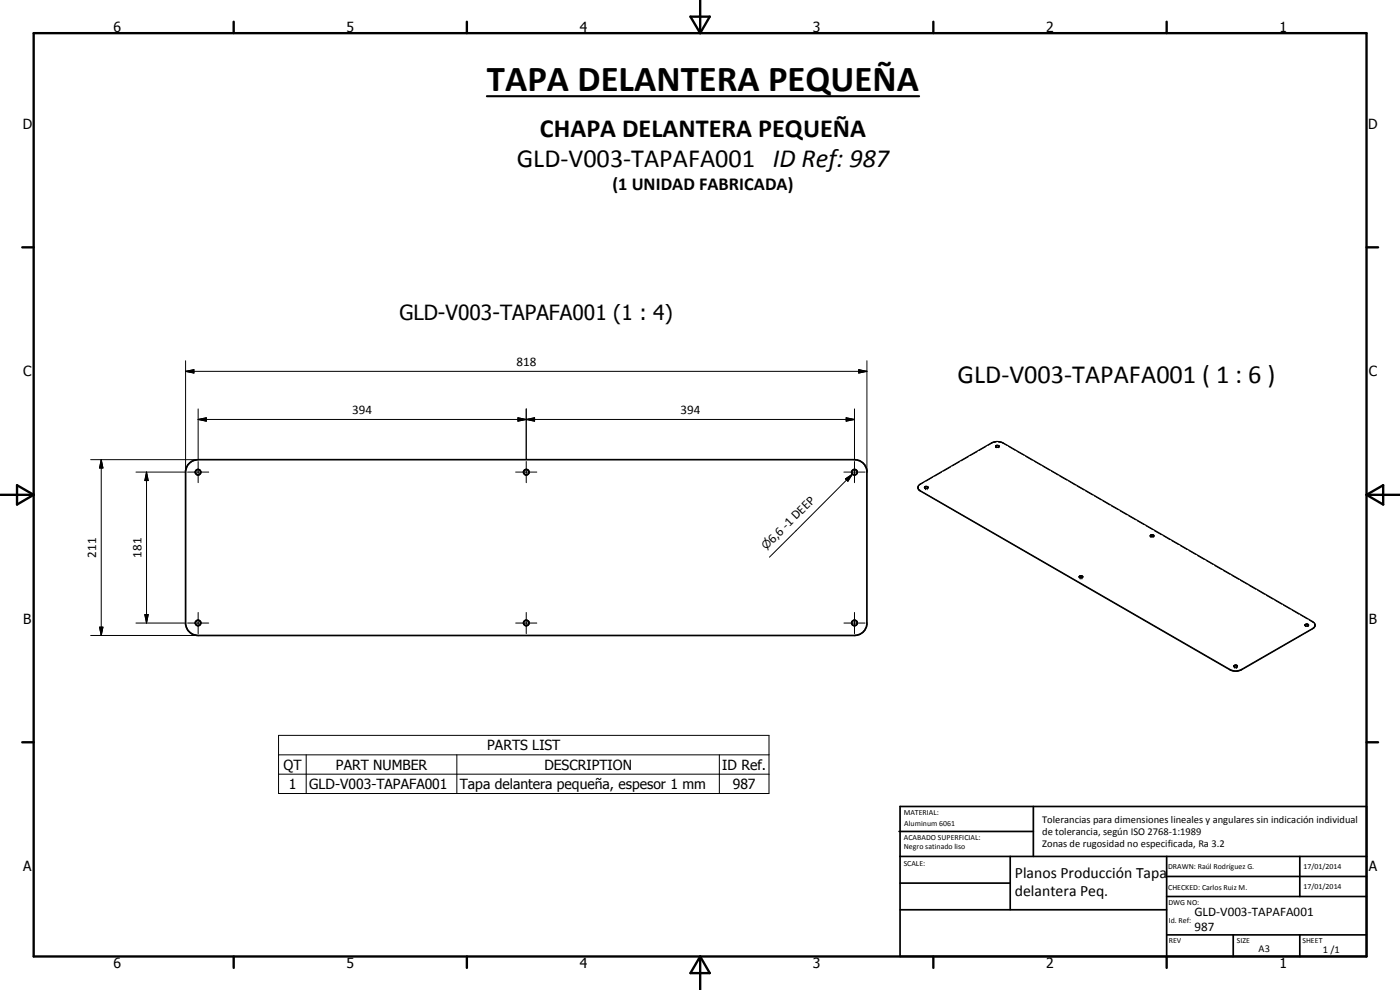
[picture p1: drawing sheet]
<svg xmlns="http://www.w3.org/2000/svg" width="420mm" height="297mm" viewBox="0 0 420 297" stroke-linecap="round" stroke-linejoin="round" font-family="sans-serif">
<g fill="none" stroke="#000" stroke-width=".51">
<path d="M57 138.9l1.1-.7 1.4-.3h196.9a3.7 3.7 0 0 1 3.8 3.3v46.2a3.7 3.7 0 0 1-3.8 3.3h-196.9a3.8 3.8 0 0 1-3.8-3.3v-46.2l.6-1.7zM269.8 249.5h40.3M270.1 242h140v45h-140zM270.1 257h140M303.2 257v16M310.1 242v15M350.1 257v30M390.1 257v12M270.1 265h33.1M270.1 273h80M350.1 269h60M350.1 263h60"/>
<path d="M350.1 280.5h60M370.1 280.5v6.5M390.1 280.5v6.5"/>
<circle cx="59.4" cy="141.7" r=".84"/>
<circle cx="157.9" cy="141.7" r=".82"/>
<circle cx="256.4" cy="141.7" r=".83"/>
<circle cx="59.4" cy="186.9" r=".83"/>
<circle cx="157.9" cy="186.9" r=".83"/>
<circle cx="256.4" cy="186.9" r=".83"/>
</g>
<g fill="none" stroke="#000" stroke-width=".35">
<path d="M298.8 134l.4-.3 .7 .3M298.8 133.8l.6-.2 .5 .3a.59 .59 0 0 1-.6 .4 .59 .59 0 0 1-.5-.4zM275.5 146.6l.1-.9 .4-.4 21.5-12.4a3.8 3.8 0 0 1 3.6 0l92.8 53.6 .6 .5 .2 .8M275.5 146.3v.2M275.5 146.6l.7 .8 92.9 53.6a3.8 3.8 0 0 0 3.5 0l21.3-12.3 .8-.9M275.5 146.5l.7 .7 92.9 53.6a3.5 3.5 0 0 0 3.5 0l21.3-12.2 .7-.8M277.4 146.3a.55 .55 0 0 1 .6-.4 .55 .55 0 0 1 .5 .4M277.4 146.3l.5 .3 .6-.3M277.4 146.3l.3-.3 .8 .3M323.9 173.1a.56 .56 0 0 1 .5-.4 .56 .56 0 0 1 .5 .4M323.9 173.1l.5 .3 .5-.3M323.9 173.1a.66 .66 0 0 1 1 0"/>
<path d="M345.2 160.8l.4-.3 .7 .3M345.3 160.6l.7-.2 .3 .4a.59 .59 0 0 1-.6 .3 .59 .59 0 0 1-.5-.4zM370.3 199.9a.67 .67 0 0 1 1.1 0M370.4 199.7l.6-.2 .4 .4a.65 .65 0 0 1-1.1-.1zM391.6 187.6l.5-.3 .6 .3M391.7 187.4l.6-.2 .4 .2a.6 .6 0 0 1-.5 .5 .6 .6 0 0 1-.6-.3zM394.7 187.6l-.1 .2"/>
</g>
<g fill="none" stroke="#000" stroke-width=".3">
<path d="M55.7 111.4l2.5-.5v1zM55.7 111.4h204.5M55.7 108.2v33.4M257.7 110.9l2.5 .5-2.5 .5zM260.2 108.2v33.4M27.2 137.9h32.1M30.4 137.9l.5 2.5h-1zM30.4 137.9v52.8M59.5 125.9l2.4-.6v1.1zM59.5 122.7v15M59.5 138.5v6.3M59.5 125.9h196.9"/>
<path d="M155.4 125.3l2.5 .6-2.5 .5zM155.4 125.3l5 1.1v-1.1l-5 1.1zM157.9 125.9l2.5-.6v1.1zM157.9 122.7v15M157.9 138.5v6.3M253.9 125.3l2.5 .6-2.5 .5zM256.4 122.7v15M256.4 138.5v6.3M287.9 138.6l-2.1 1.2M290.6 137l-2.1 1.3M293.3 135.5l-2.1 1.2M295.9 133.9l-2.1 1.3"/>
<path d="M298.8 133.9l.2 .4M298.9 132.6l-.8 .2-1.6 .8M299 134.3h.1M299.7 132.6l.8 .2 1.6 .8M299.9 133.9l-.4 .4M302.6 133.9l2.1 1.2M305.2 135.4l2.1 1.2M307.8 136.9l2 1.2M310.4 138.4l2.1 1.2M313 139.9l2 1.2M40.8 141.6h14.6M44 141.6l.5 2.6h-1z"/>
<path d="M44 141.6v45.3M56.3 141.6h6.3M154.8 141.6h6.3M253.3 141.6h6.3M253.7 143.7l2.2-1.5-1.4 2.2zM255.9 142.2l-25 25M275.6 145.9l-.1 .4M277.3 144.7l-1.4 .9M277.4 146.2l.3 .4M277.7 146.6h.1M278.2 146.6h.1M278.5 146.2l-.3 .4"/>
<path d="M279.9 143.2l-2.1 1.2M282.6 141.6l-2.1 1.3M285.3 140.1l-2.1 1.3M315.5 141.4l2.1 1.1M318.1 142.9l2.1 1.2M320.7 144.3l2 1.2M323.2 145.8l2.1 1.2M325.8 147.3l2.1 1.2M328.5 148.8l2 1.2M331 150.3l2.1 1.2M333.6 151.8l2 1.2M336.2 153.3l2 1.2"/>
<path d="M338.7 154.8l2.1 1.2M341.3 156.3l2.1 1.1M343.9 157.7l2.1 1.2M346.5 159.3l2.1 1.1M323.9 173v.2M323.9 173.2v.1M323.9 173.3l.3 .1M324.2 173.4h.1M324.7 173.4h.1M324.9 173l-.2 .4M345.2 160.8h.1M345.2 160.7l.3 .4"/>
<path d="M345.5 161.1h.1M346.3 160.8h.1M346.3 160.7l-.3 .4M349.1 160.7l2 1.2M351.7 162.2l2 1.2M354.2 163.7l2.1 1.2M356.8 165.2l2 1.2M359.4 166.7l2.1 1.2M362 168.1l2 1.2M364.5 169.7l2.1 1.2M367.1 171.2l2.1 1.1M369.7 172.6l2.1 1.2"/>
<path d="M372.3 174.1l2 1.2M374.9 175.6l2 1.2M377.4 177.1l2.1 1.2M380 178.6l2.1 1.2M27.2 190.7h32.1M29.9 188.2h1l-.5 2.5zM40.8 186.9h14.6M43.5 184.4h1l-.5 2.5zM56.3 186.9h6.3M59.5 183.8v6.3M154.8 186.9h6.3M157.9 183.8v6.3"/>
<path d="M253.3 186.9h6.3M256.4 183.8v6.3M370.3 199.8v.2M370.3 199.9l.3 .4M371.4 199.8l-.3 .5M382.6 180.1l2.1 1.2M385.2 181.6l2.1 1.2M387.8 183l2 1.3M390.3 184.5l2.1 1.2M391.6 187.5l.3 .5M391.9 188h.1M392.7 187.5l-.3 .5"/>
<path d="M392.9 186.1l1.4 .8M394.6 187.2l.1 .5M370.6 200.3h.1M371.1 200.3h.1M83.6 220.6h147.2v17.5h-147.2zM83.6 226.5h147.2M83.6 232.3h147.2M91.9 226.5v11.6M137.1 226.5v11.6M215.9 226.5v11.6"/>
</g>
<g fill="none" stroke="#000" stroke-width=".71">
<path d="M10.1 9.9h400v277.1h-400zM70.1 6.5v3.4M140.1 6.5v3.4M207.2 5h5.8l-2.9 4.9zM210.1 0v9.9M280.1 6.5v3.4M350.1 6.5v3.4M6.7 74.2h3.4M410.1 74.2h3.5M.1 148.5h10M5.1 145.6l5 2.9-5 2.9zM410.1 148.5h10"/>
<path d="M410.1 148.5l5-2.9v5.8zM6.7 222.7h3.4M410.1 222.7h3.5M70.1 287v3.4M140.1 287v3.4M210.1 287v10M210.1 287l2.9 5h-5.8zM280.1 287v3.4M350.1 287v3.4"/>
</g>
<path d="M55.7 111.4l2.5-.5v1zM257.7 110.9l2.5 .5-2.5 .5zM59.5 125.9l2.4-.6v1.1zM155.4 125.3l2.5 .6-2.5 .5zM157.9 125.9l2.5-.6v1.1zM253.9 125.3l2.5 .6-2.5 .5zM30.4 137.9l.5 2.5h-1zM44 141.6l.5 2.6h-1zM253.7 143.7l2.2-1.5-1.4 2.2zM29.9 188.2h1l-.5 2.5zM43.5 184.4h1l-.5 2.5z" fill="#000"/>
<path d="M146.1 28.9h129.7" fill="none" stroke="#000" stroke-width=".63"/>
<text font-size="11" x="146.1" y="27.3">TAPA DELANTERA PEQUEÑA</text>
<g font-size="7.9">
<text x="162" y="41.1">CHAPA DELANTERA PEQUEÑA</text>
<text x="155.1" y="50">GLD-V003-TAPAFA001 ID Ref: 987</text>
<text x="287.4" y="114.9">GLD-V003-TAPAFA001 ( 1 : 6 )</text>
</g>
<text font-size="6.3" x="119.9" y="96.1">GLD-V003-TAPAFA001 (1 : 4)</text>
<text font-size="5.5" x="183.8" y="57.1">(1 UNIDAD FABRICADA)</text>
<g font-size="4.7">
<text x="304.6" y="263.5">Planos Producción Tapa</text>
<text x="304.6" y="268.9">delantera Peq.</text>
</g>
<g font-size="4.2">
<text x="34" y="9.6">6</text>
<text x="104" y="9.6">5</text>
<text x="174" y="9.6">4</text>
<text x="244" y="9.6">3</text>
<text x="314" y="9.6">2</text>
<text x="384" y="9.6">1</text>
<text x="6.8" y="38.7">D</text>
<text x="410.6" y="38.7">D</text>
<text x="7" y="112.9">C</text>
<text x="410.8" y="112.9">C</text>
<text x="7" y="187.1">B</text>
<text x="410.8" y="187.1">B</text>
<text x="146.2" y="225.1">PARTS LIST</text>
<text x="85.1" y="230.9">QT</text>
<text x="100.8" y="230.9">PART NUMBER</text>
<text x="163.4" y="230.9">DESCRIPTION</text>
<text x="216.8" y="231">ID Ref.</text>
<text x="86.6" y="236.7">1</text>
<text x="92.8" y="236.7">GLD-V003-TAPAFA001</text>
<text x="138" y="236.9">Tapa delantera pequeña, espesor 1 mm</text>
<text x="219.9" y="236.7">987</text>
<text x="7" y="261.4">A</text>
<text x="410.8" y="261.4">A</text>
<text x="34" y="290.4">6</text>
<text x="104" y="290.4">5</text>
<text x="174" y="290.4">4</text>
<text x="244" y="290.4">3</text>
<text x="314" y="290.4">2</text>
<text x="384" y="290.4">1</text>
</g>
<g font-size="3.9">
<text x="155" y="109.9">818</text>
<text x="105.7" y="124.3">394</text>
<text x="204.2" y="124.3">394</text>
<text x="28.9" y="167.3" transform="rotate(-90 28.9 167.3)">211</text>
<text x="42.4" y="167.3" transform="rotate(-90 42.4 167.3)">181</text>
<text x="231.9" y="163.2" transform="rotate(-45 231.9 163.2)">6,6 -1 DEEP</text>
<text x="358.5" y="275">GLD-V003-TAPAFA001</text>
<text x="358.5" y="279.4">987</text>
</g>
<text font-size="3.3" x="229.9" y="165.1" transform="rotate(-45 229.9 165.1)">n</text>
<g font-size="3.1">
<text x="312.7" y="246.8">Tolerancias para dimensiones lineales y angulares sin indicación individual</text>
<text x="312.7" y="250.4">de tolerancia, según ISO 2768-1:1989</text>
<text x="312.7" y="254">Zonas de rugosidad no especificada, Ra 3.2</text>
<text x="377.7" y="285.6">A3</text>
<text x="397" y="285.9">1 /1</text>
</g>
<g font-size="2.4">
<text x="271.2" y="244.4">MATERIAL:</text>
<text x="271.3" y="252">ACABADO SUPERFICIAL:</text>
<text x="271.4" y="247.9">Aluminum 6061</text>
<text x="271.3" y="254.6">Negro satinado liso</text>
<text x="271.2" y="259.7">SCALE:</text>
<text x="350.6" y="260.8">DRAWN: Raúl Rodríguez G.</text>
<text x="391.2" y="260.6">17/01/2014</text>
<text x="350.6" y="267">CHECKED: Carlos Ruiz M.</text>
<text x="391.2" y="266.7">17/01/2014</text>
<text x="350.6" y="271.4">DWG NO:</text>
<text x="350.8" y="276.9">Id. Ref:</text>
<text x="350.8" y="282.8">REV</text>
<text x="371.2" y="282.9">SIZE</text>
<text x="390.9" y="282.9">SHEET</text>
</g>
</svg>
